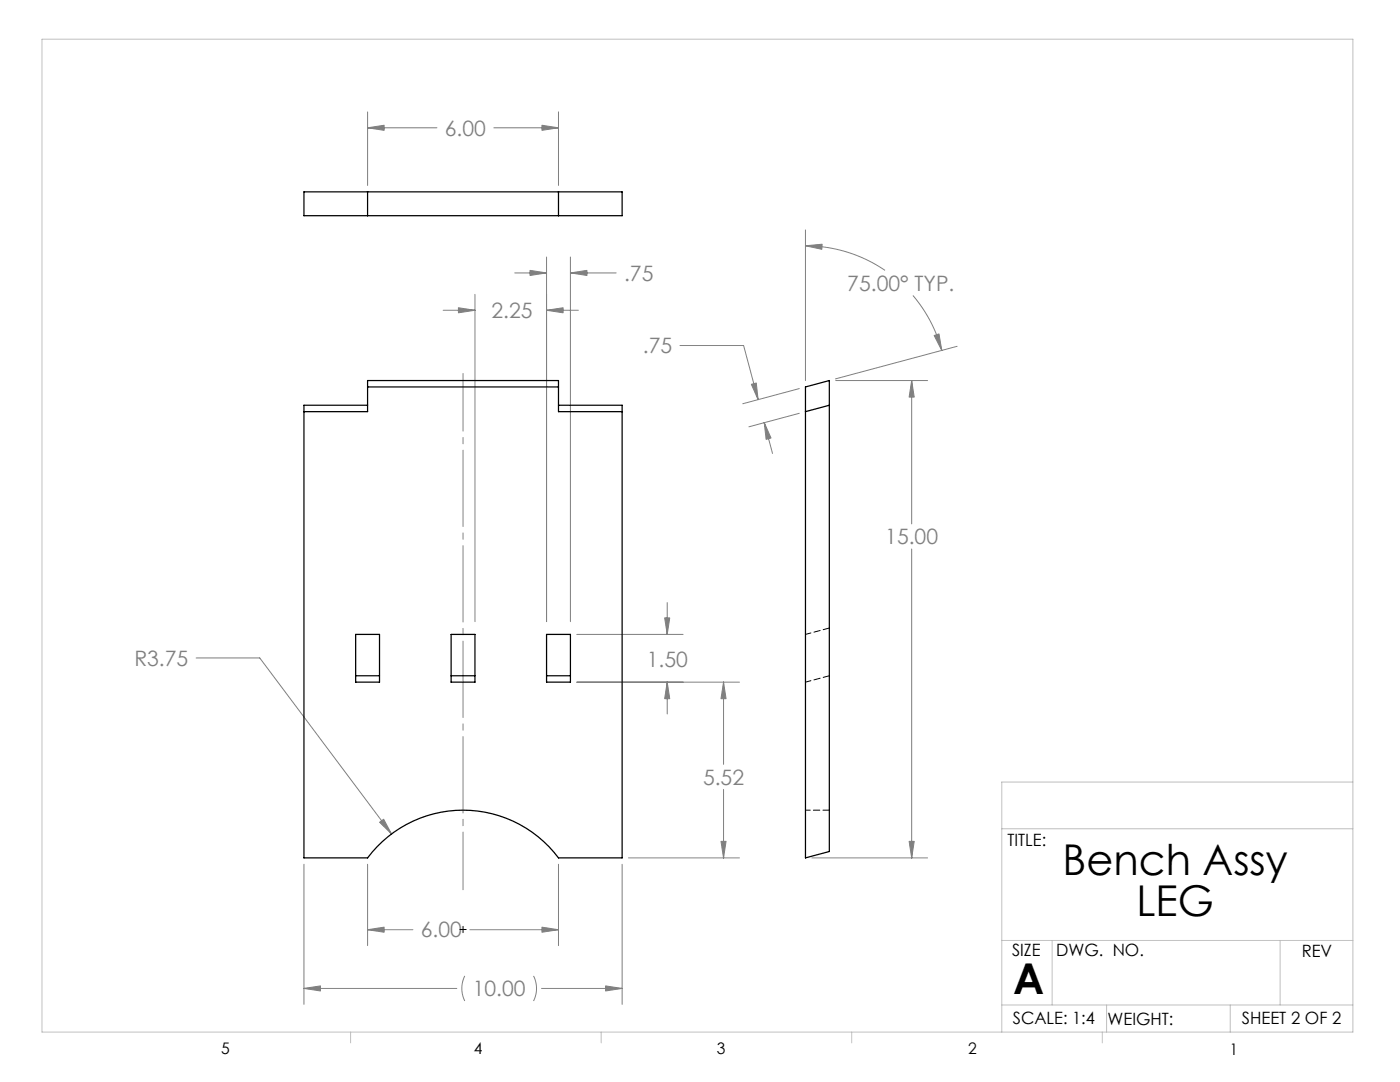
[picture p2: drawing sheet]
<svg xmlns="http://www.w3.org/2000/svg" width="279mm" height="216mm" viewBox="0 0 279 216" stroke-linecap="round" stroke-linejoin="round" font-family="sans-serif">
<g fill="none" stroke="#808080" stroke-width=".2">
<path d="M73.4 25.5l3.3-.5v1zM73.4 22.3v14.7M73.4 25.5h13.8M98.6 25.5h12.9M108.2 25l3.3 .5-3.3 .5zM111.5 22.3v14.7M94.8 58.7v65.3M102.7 54.5h6.4M105.8 54l3.3 .5-3.3 .5zM109.1 51.3v72.7M113.8 54.5l3.3-.5v1zM113.8 51.3v72.7"/>
<path d="M113.8 54.5h9.2M160.7 49a28.2 28.2 0 0 1 15.9 5M160.7 49l3.4-.3-.1 1zM160.7 45.9v30M182.2 59a28.2 28.2 0 0 1 5.8 10.9M88.4 61.9h6.4M91.5 61.4l3.3 .5-3.3 .5zM109.1 61.9l3.3-.5v1zM109.1 61.9h6.3M135.7 68.9h12.7l2.9 10.8M149.9 76.7l1-.3 .4 3.3zM159.5 77.5l-11.3 3.1"/>
<path d="M166.8 75.9h18.3M181.9 75.9l.6 3.3h-1.1zM181.9 75.9v28.6M186.4 66.9l1-.3 .6 3.3zM191 69.1l-24.3 6.5M152.5 84.3l1.4 3.1-1 .3zM152.5 84.3l1.7 6.2M159.5 82.5l-10 2.7M181.9 109.5v61.7M39.1 131.3h12.7l26.3 35.1M115.1 136.1h32.5M115.1 126.6h21.2"/>
<path d="M132.6 123.3h1.1l-.5 3.3zM133.2 136.1l.5 3.3h-1.1zM133.2 120.2v6.4M133.2 136.1v6.4M144.4 136.1l.5 3.3h-1zM144.4 136.1v16.4M144.4 157.5v13.7M60.7 172.5v27.9M73.4 172.5v16.2M75.8 164.1l.8-.6 1.5 2.9zM111.5 172.5v16.2M124.2 172.5v27.9"/>
<path d="M125.4 171.2h22.2M143.9 167.9h1l-.5 3.3zM162 171.2h23.1M181.4 167.9h1.1l-.6 3.3zM60.7 197.2l3.3-.5v1zM60.7 197.2h30.5M73.4 185.5l3.3-.5v1zM73.4 185.5h9M92.8 194.7a5.6 5.6 0 0 0 0 5M93.8 185.5h17.7M106.5 194.7a5.6 5.6 0 0 1 0 5M108.1 197.2h16.1"/>
<path d="M108.2 185l3.3 .5-3.3 .5zM120.9 196.7l3.3 .5-3.3 .5z"/>
</g>
<path d="M91.8 185.5h1.2M92.4 184.8v1.3" fill="none" stroke="#000" stroke-width=".2"/>
<path d="M92.4 177.5v-103" fill="none" stroke="#808080" stroke-width=".2" stroke-dasharray="15.2 1.3 1.3 1.3" stroke-dashoffset="3.7"/>
<g fill="none" stroke="#c0c0c0" stroke-width=".2">
<path d="M8.4 7.8h261.6v198.1h-261.6zM270 156h-70.1v49.9M199.9 165.4h70.1M199.9 187.7h70.1M210 187.7v12.8M255.5 187.7v12.8M70 205.9v2.2M120 205.9v2.2M170 205.9v2.2M199.9 200.5h70.1M220 205.9v2.2M220.8 200.5v5.4"/>
<path d="M245.5 200.5v5.4"/>
</g>
<path d="M105.8 54l3.3 .5-3.3 .5zM113.8 54.5l3.3-.5v1zM75.8 164.1l2.3 2.3-1.5-2.9zM144.4 136.1l.5 3.3h-1zM143.9 167.9h1l-.5 3.3zM133.2 136.1l.5 3.3h-1.1zM132.6 123.3h1.1l-.5 3.3zM60.7 197.2l3.3-.5v1zM120.9 196.7l3.3 .5-3.3 .5zM108.2 185l3.3 .5-3.3 .5zM73.4 185.5l3.3-.5v1zM91.5 61.4l3.3 .5-3.3 .5zM109.1 61.9l3.3-.5v1zM186.4 66.9l1-.3 .6 3.3zM160.7 49l3.4-.3-.1 1zM181.4 167.9h1.1l-.6 3.3zM181.9 75.9l.6 3.3h-1.1zM149.9 76.7l1-.3 .4 3.3zM152.5 84.3l1.4 3.1-1 .3zM73.4 25.5l3.3-.5v1zM108.2 25l3.3 .5-3.3 .5z" fill="#808080"/>
<g fill="none" stroke="#000" stroke-width=".25">
<path d="M60.7 38.3h63.5v4.7h-63.5zM73.4 38.3v4.7M111.5 38.3v4.7M73.4 77.2h38.1M160.7 77.2l4.8-1.3v94l-4.8 1.3zM60.7 82.1h12.7v-6.2h38.1v6.2h12.7M73.4 80.9h-12.7v90.3h12.7a23.8 23.8 0 0 1 38.1 0h12.7v-90.3h-12.7M165.5 80.9l-4.8 1.2M71 126.6h4.7v9.5h-4.7zM71 134.8h4.7M90 126.6h4.8v9.5h-4.8zM90 134.8h4.8"/>
<path d="M109.1 126.6h4.7v9.5h-4.7zM109.1 134.8h4.7"/>
</g>
<path d="M165.5 134.8l-4.8 1.3M165.5 125.3l-4.8 1.3M165.5 161.7h-4.8" fill="none" stroke="#000" stroke-width=".2" stroke-dasharray="1.3 .6"/>
<g font-size="8.5">
<text x="212.1" y="174.6">Bench Assy</text>
<text x="226.8" y="182.7">LEG</text>
<text x="202.2" y="198.3">A</text>
</g>
<g font-size="4.2" fill="#808080">
<text x="88.8" y="27.1">6.00</text>
<text x="124.6" y="56">.75</text>
<text x="169.1" y="58">75.00° TYP.</text>
<text x="98.1" y="63.5">2.25</text>
<text x="128.3" y="70.5">.75</text>
<text x="176.7" y="108.6">15.00</text>
<text x="26.8" y="132.8">R3.75</text>
<text x="129.1" y="133">1.50</text>
<text x="140.3" y="156.6">5.52</text>
<text x="84" y="187.1">6.00</text>
<text x="94.3" y="198.8">10.00</text>
</g>
<g font-size="3.4">
<text x="201.1" y="168.8">TITLE:</text>
<text x="202" y="190.8">SIZE</text>
<text x="210.8" y="190.8">DWG. NO.</text>
<text x="259.8" y="190.9">REV</text>
<text x="202.1" y="204.4">SCALE: 1:4</text>
<text x="221" y="204.5">WEIGHT:</text>
<text x="247.8" y="204.4">SHEET 2 OF 2</text>
</g>
<g font-size="3.2">
<text x="44.2" y="210.4">5</text>
<text x="94.6" y="210.3">4</text>
<text x="143.1" y="210.3">3</text>
<text x="193.2" y="210.3">2</text>
<text x="245.4" y="210.6">1</text>
</g>
</svg>
